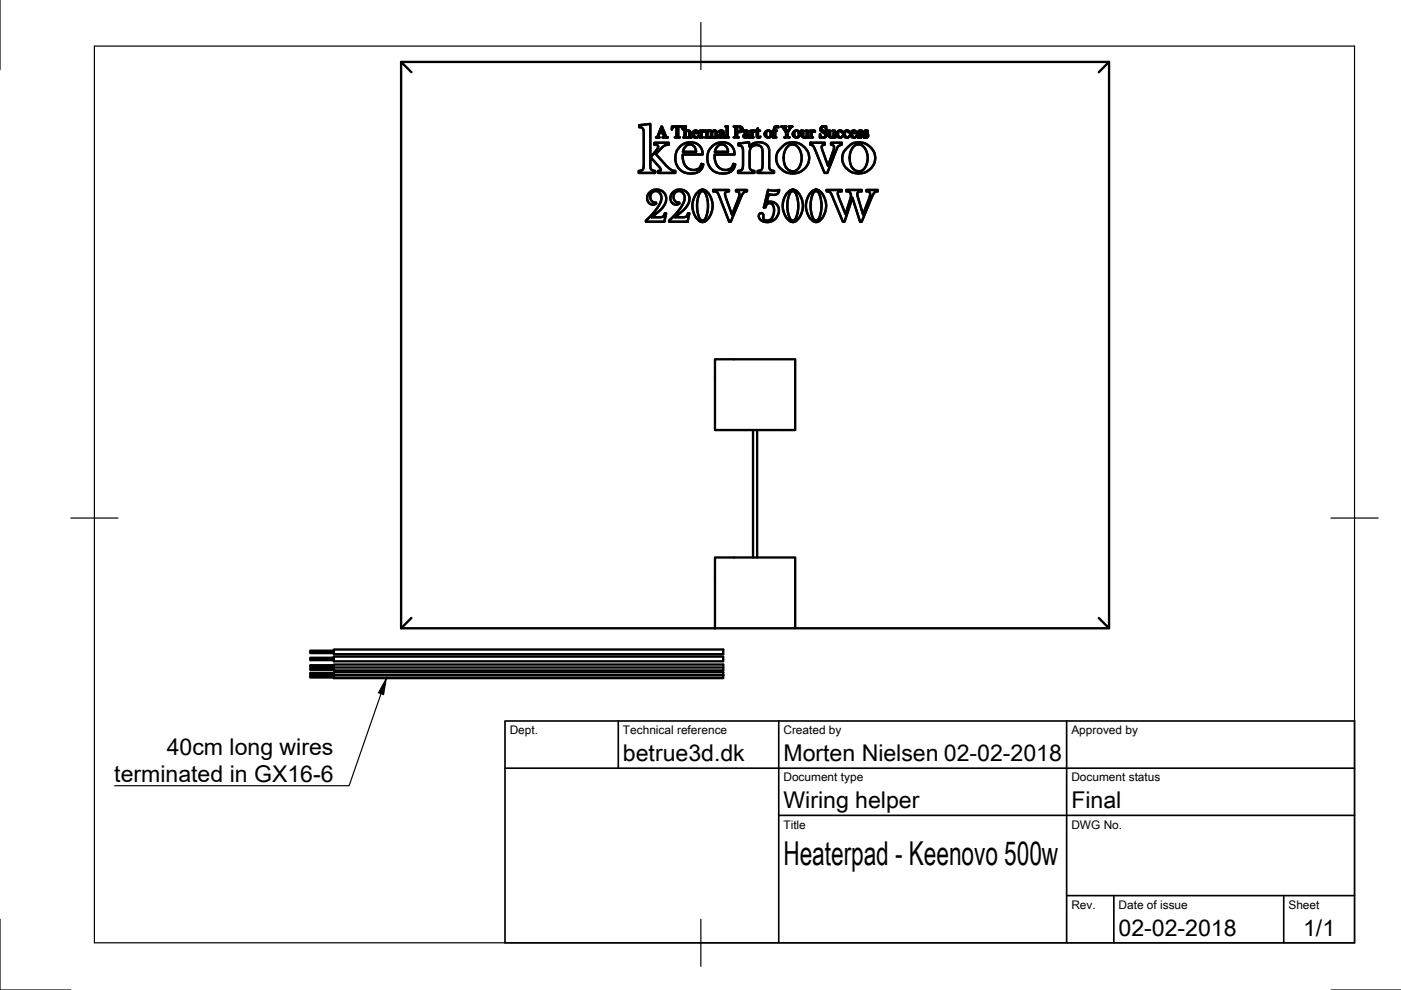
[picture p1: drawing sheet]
<svg xmlns="http://www.w3.org/2000/svg" width="297mm" height="210mm" viewBox="0 0 297 210" stroke-linecap="round" stroke-linejoin="round" font-family="sans-serif">
<!-- layer: Visible -->
<g fill="none" stroke="#000" stroke-width=".5">
<path d="M85 13.1h150.1l-2.1 2.2M87.2 15.3l-2.2-2.2v120.1M235.1 13.1v120.1l-2.1-2.2M135.5 26.5l2.4-.2v7.2l1.6-2.3-.1-.4-.7-.1v-.4h3.1v.4l-.9 .2-1.9 1.8 2.9 3 .6 .4 .7 .1v.5h-3.7v-.5l.5-.1 .1-.3-1.9-2.2-.3 .4v1.7l.2 .3 .8 .3v.4h-3.5v-.5l.7-.1 .2-.2 .2-1.3v-6.9l-.3-.6-.7-.1zM140.1 27.3l.4 .8h-.7zM140.2 26.8l1 2.1 .4 .2h-1.1l.3-.2-.3-.7h-.7l-.2 .6 .2 .3h-.7l.4-.3zM142.5 26.8h2.3v.6l-.3-.4-.7-.1v2l.4 .2h-1.1l.3-.2v-2l-.7 .1-.2 .4zM144.4 30.9l1.1-.6 1.3-.1 1.1 .4 .7 .7 .3 .6 .1 .9h-4.3l.2 1.4 .5 1 1 .7 1.1 .1a1.52 1.52 0 0 0 1.2-1.3l.4 .2-.3 .8-.5 .6-.8 .4h-1.8l-.8-.2-.6-.4-.9-1.2-.2-1.4 .3-1.5zM144.9 26.8l.5-.1v1.2l.4-.2 .5 .1 .1 1.2 .2 .1h-.7l.2-.2v-.8l-.1-.3-.2-.1-.4 .4v.9l.2 .1h-.7l.2-.1v-.4v-1.5zM145.3 31.1l.6-.4h.8l.6 .6 .3 .9h-2.8zM147 27.8l.5-.1 .4 .2 .2 .3h-1v.1l.1 .5 .2 .2h.4l.3-.2-.2 .3-.6 .1-.4-.3-.1-.6zM147.2 27.8l.4-.1 .2 .5h-.7z"/>
<path d="M148.3 27.7h.4l.1 .2 .3-.2 .3 .1v.1l-.4-.1-.2 .2v1l.2 .1h-.7l.2-.3v-.9zM149.5 27.7h.5v.2l.4-.2h.3a.44 .44 0 0 0 .7 0l.5 .2 .1 1.1 .2 .1h-.7l.2-.2v-.8l-.1-.2-.2-.2-.3 .2-.1 .3v.8l.2 .1h-.7l.2-.2v-.7v-.3l-.3-.1-.3 .1-.1 .3v.8l.3 .1h-.8l.3-.3-.1-.9zM151.2 30.9l1-.6 1.3-.1 1.2 .4 .7 .7 .3 .6v.9h-4.2l.1 1.4 .5 1 1 .7 1.2 .1a1.52 1.52 0 0 0 1.2-1.3l.4 .2-.3 .8-.6 .6-.7 .4h-1.8l-.8-.2-.7-.4-.8-1.2-.2-1.4 .2-1.5zM152.1 31.1l.6-.4h.8l.6 .6 .3 .9h-2.8zM152.5 27.8l.4-.1 .5 .1 .1 1.2h.3l-.1 .1-.3 .1-.2-.2-.4 .2-.4-.1v-.5l.7-.3 .1-.2-.2-.4h-.2l-.3 .3zM152.8 28.6l.4-.3v.5l-.2 .3-.3-.1zM153.8 26.8l.5-.1v2.2l.3 .2h-.8l.2-.1v-.4v-1.5zM155.6 26.8h1.4l.4 .4v.4l-.2 .3-.9 .1v.9l.4 .2h-1.1l.3-.1v-.3v-1.6zM156.3 26.9h.4l.3 .3v.4l-.2 .3h-.5zM156.6 30.4l2.2-.2 .1 .9 .7-.6 .8-.3h1.2l.9 .4 .4 .5 .2 .6v4l.2 .3 .8 .3v.4h-3.5v-.5l.7-.1 .3-.5v-4l-.3-.5-.4-.3h-.7l-.7 .2a1.63 1.63 0 0 0-.6 1.8l.1 2.9 .2 .3 .8 .3v.4h-3.5v-.5l.7-.1 .2-.2 .1-1.2v-3.2l-.3-.5-.6-.2zM157.7 27.8l.5-.1 .4 .1 .1 1.2h.3v.1l-.3 .1-.3-.2-.3 .2-.4-.1v-.5l.6-.2 .1-.3-.1-.4h-.3l-.2 .3zM158 28.6l.4-.3v.5l-.2 .3-.3-.1z"/>
<path d="M159.1 27.7h.4v.2l.3-.2 .4 .1-.1 .1-.3-.1-.2 .2v1l.2 .1h-.8l.3-.1v-.4v-.7zM160.6 27.3l.1 .4h.4l-.4 .1v1.2l.2 .1 .3-.1-.3 .2-.4-.2-.1-1.2-.1-.1zM162.6 27.8l.4-.1 .3 .4v.7l-.3 .3h-.3l-.3-.4v-.5zM164.2 27l.5-.3 .4 .2-.2 .1-.3-.2-.2 .2v.7h.3l-.3 .1v1.2l.2 .1h-.7l.2-.1v-.4v-.8l-.2-.1h.2zM165.6 26.8h1.1l-.3 .3 .6 .9 .5-.8-.3-.4h.8l-.4 .3-.5 .9v.9l.3 .2h-1.1l.3-.2v-.7l-.7-1.2zM166 31l.8-.6 1.3-.2 1.4 .3 1.2 .8 .6 1 .3 1.2-.2 1.1-.7 1-1.2 .9-1.4 .3-1.5-.3-1.2-.9-.6-1-.3-1.1 .4-1.3zM167 31.1l1-.5 .7 .2 .6 .6 .5 1 .2 1.1-.3 1.4-.5 .9-.7 .5h-.6l-.8-.3-.5-.6-.3-.7-.1-2.1zM168.6 27.8l.4-.1 .3 .4v.7l-.3 .3h-.4l-.2-.4v-.5zM169.8 27.7h.5v1.2l.3 .2 .3-.1 .1-.3v-.8l-.2-.2h.5v1.2l.2 .2-.4 .1-.1-.2-.4 .2-.4-.1-.2-1.2zM171.6 27.7h.5v.2l.3-.2 .4 .1-.1 .1-.3-.1-.2 .2-.1 1 .3 .1h-.8l.2-.1 .1-.4v-.7zM171.8 30.3h3.1v.4l-.6 .2-.1 .4 1.4 3.9 1.2-3.8-.1-.5-.5-.2v-.4h2.3v.4a1.49 1.49 0 0 0-1.3 1.3l-1.8 4.7h-.6l-2-5a1 1 0 0 0-1-1zM174.1 26.9l.4-.1h.7v.7l-.5-.7-.3 .1-.2 .2 .1 .4 .7 .4 .3 .4-.1 .5-.4 .4-1-.1v-.7l.5 .7h.4l.3-.3-.2-.5-.8-.6-.1-.4z"/>
<path d="M175.5 27.7h.5v1.2l.3 .2 .3-.1 .1-.3v-.8l-.2-.2h.5v1.2l.2 .2-.4 .1-.1-.2-.4 .2-.4-.1-.2-1.2zM177.6 27.9l.5-.2 .5 .1-.1 .3-.2-.4h-.3l-.3 .6 .2 .7 .4 .1 .3-.3-.2 .3-.5 .1-.4-.3-.1-.4zM179 27.9l.5-.2 .5 .1v.3l-.3-.4h-.3l-.3 .6 .2 .7 .4 .1 .4-.3-.2 .3-.6 .1-.3-.3-.2-.4zM180 31l.8-.6 1.3-.2 1.4 .3 1.2 .8 .6 1 .3 1.2-.2 1.1-.7 1-1.2 .9-1.4 .3-1.5-.3-1.2-.9-.6-1-.3-1.1 .4-1.3zM180.6 27.8l.4-.1 .5 .2 .1 .3h-1v.1l.1 .5 .2 .2h.4l.3-.2-.2 .3-.5 .1-.5-.3-.1-.6zM180.8 27.8h.3l.2 .4h-.7zM181 31l1-.4 .7 .2 .6 .6 .5 1 .2 1.1-.3 1.4-.5 .9-.7 .5h-.6l-.8-.3-.5-.6-.3-.8-.1-1.2v-.9zM182 27.8l.7-.1v.4l-.3-.4-.3 .2 .7 .7v.3l-.2 .2h-.7v-.4l.4 .4h.2l.1-.2v-.2l-.6-.5zM183.3 27.8l.7-.1v.4l-.4-.4-.3 .2 .8 .7v.3l-.3 .2h-.6v-.4l.3 .4h.3l.1-.2-.1-.2-.6-.5zM137.7 40.8l.8-.5 1.1-.1 .9 .4 .6 .8 .1 1.2-.4 1-1 1.1-1.7 1.4h1.6a.98 .98 0 0 0 1.3-.9h.2l-.4 1.8h-3.9v-.2l2.5-2.7 .6-1.1 .2-.8v-.8l-.4-.5-.5-.4-.7 .1-.6 .6-.1 .9 .3 .6 .9 .2v.3l-.7 .2-.5-.1-.5-.5-.2-.7 .1-.7zM142.7 40.8l.7-.5 1.2-.1 .8 .4 .7 .8v1.2l-.4 1-1 1.1-1.7 1.4h1.6a.98 .98 0 0 0 1.3-.9h.3l-.4 1.8h-3.9v-.2l2.4-2.7 .6-1.1 .2-.8v-.8l-.3-.5-.6-.4-.7 .1-.6 .6-.1 .9 .4 .6 .8 .2 .1 .3-.7 .2-.6-.1-.4-.5-.3-.7 .1-.7zM147.7 41l.9-.7 .3-.1 .6 .1 .8 .8 .7 1.6 .1 1.3-.4 1.3-.5 1.1-1 .6h-.7l-.8-.7-.8-1.7v-1.8l.3-1z"/>
<path d="M148.5 40.7l.5-.2 .5 .4 .4 .9 .2 1.3v1.3l-.3 1.2-.4 .9-.4 .3-.4-.2-.4-.5-.4-1.9 .1-2zM151.2 40.3h3.4v.3a.64 .64 0 0 0-.9 .8l1.5 4.1 1.5-4v-.7l-.7-.2v-.3h2.4v.3l-.7 .2-.4 .6-2.4 5.6h-.3l-2.4-6.1-.4-.3h-.6zM162.8 40.3l1.4 .1 1-.1a1.32 1.32 0 0 1-2 .9h-.2l-.5 1.9 .3-.3h.5l1 .3 .7 .8 .1 1.1-.4 1-.7 .7-.8 .3-1 .1-.6-.3-.5-.3-.2-.7 .1-.4 .3-.2 .4 .1 .1 .2 .2 1 .3 .2 .5 .1 .8-.5 .5-1.4-.1-1-.5-.8h-.6l-.6 .9h-.3zM166.9 41l.8-.7 .4-.1 .6 .2 .8 .8 .6 1.5 .1 1.4-.3 1.2-.6 1.1-.9 .6h-.8l-.8-.7-.7-1.6-.2-1.1 .1-.8 .4-1.1zM167.7 40.7l.5-.2 .5 .5 .5 2.1v1.3l-.2 1.2-.4 .9-.5 .3-.4-.2-.3-.5-.4-1.8 .1-2.1zM171.8 41l.8-.7 .4-.1 .6 .2 .8 .8 .7 1.5v1.4l-.3 1.2-.6 1.1-.9 .6h-.8l-.7-.7-.8-1.6-.1-1.1 .1-.8 .3-1.1zM172.6 40.7l.5-.2 .5 .5 .4 .9 .2 1.3-.1 1.3-.3 1.3-.3 .7-.5 .3-.3-.2-.4-.5-.4-1.8 .1-2.1zM175.3 40.3h3.2v.3l-.8 .1-.1 .4 1.7 4.3 1-3.4 .1-.8a.79 .79 0 0 0-1-.6v-.3h3.3v.3l-.7 .1-.2 .5 1.2 4.3 1.5-4.2-.1-.5-.7-.2v-.3h2.4v.3l-.6 .2-.5 .6-2.3 5.6h-.3l-1.7-5.1-1.6 5.1h-.4l-2.4-5.9-.4-.4-.6-.1zM151.6 76.2h17v15h-17zM159.7 91.2v27M160.5 91.2v27M70.8 138h-5v.5h5"/>
<path d="M70.8 139.5h-5v.5h5M70.8 137.7h82.5v1h-82.5zM70.8 139.2h82.5v1h-82.5zM87.2 131l-2.2 2.2h66.6M151.6 133.2h83.5M151.6 133.2v-15h17v15M70.8 143.3h-5v.3h5M70.8 142.7h-5v.3h5M70.8 141.7h-5v.3h5M70.8 141h-5v.4h5M70.8 142.5h82.5v.7h-82.5zM70.8 143.2h82.5v.6h-82.5z"/>
<path d="M70.8 140.9h82.5v1.3h-82.5zM70.8 141.5h82.5"/>
<circle cx="162.9" cy="28.4" r=".78"/>
<circle cx="168.8" cy="28.4" r=".78"/>
<circle cx="168.9" cy="28.4" r=".78"/>
</g>
<!-- layer: Border -->
<path d="M0 0v14.8M20 9.8h267.2v190.1h-267.2zM148.6 4.8v10M15 109.8h10M282.2 109.8h10M0 194.9v15h15M148.6 194.9v10M282.2 209.9h14.9" fill="none" stroke="#000" stroke-width=".25"/>
<!-- layer: TitleBlock -->
<path d="M107.1 152.9h180.1v47h-180.1zM131.1 152.9v10M165.1 152.9v47M226.1 152.9v47M107.1 162.9h180.1M165.1 172.9h122.1M226.1 189.9h61.1M236.2 189.9v10M272.2 189.9v10" fill="none" stroke="#000" stroke-width=".35"/>
<!-- layer: Annotations -->
<path d="M81.9 143.8l-.6 3.5-1.1-.4z" fill="#000" stroke="#000" stroke-width=".21"/>
<path d="M80.8 147.1l-6.8 19.5h-49.7" fill="none" stroke="#000" stroke-width=".25"/>
<text font-size="7" x="166.1" y="183.4">Heaterpad - Keenovo 500w</text>
<g font-size="4.9">
<text x="35.4" y="160">40cm long wires</text>
<text x="132.1" y="161.4">betrue3d.dk</text>
<text x="166.1" y="161.4">Morten Nielsen 02-02-2018</text>
<text x="24.2" y="165.9">terminated in GX16-6</text>
<text x="166.1" y="171.4">Wiring helper</text>
<text x="227.1" y="171.4">Final</text>
<text x="237.2" y="198.4">02-02-2018</text>
<text x="276.3" y="198.5">1/1</text>
</g>
<g font-size="2.5">
<text x="108.1" y="155.7">Dept.</text>
<text x="132.1" y="155.7">Technical reference</text>
<text x="166.1" y="155.7">Created by</text>
<text x="227.1" y="155.7">Approved by</text>
<text x="166.1" y="165.7">Document type</text>
<text x="227.1" y="165.7">Document status</text>
<text x="166.1" y="175.7">Title</text>
<text x="227.1" y="175.7">DWG No.</text>
<text x="227.1" y="192.7">Rev.</text>
<text x="237.2" y="192.7">Date of issue</text>
<text x="273.2" y="192.7">Sheet</text>
</g>
</svg>
